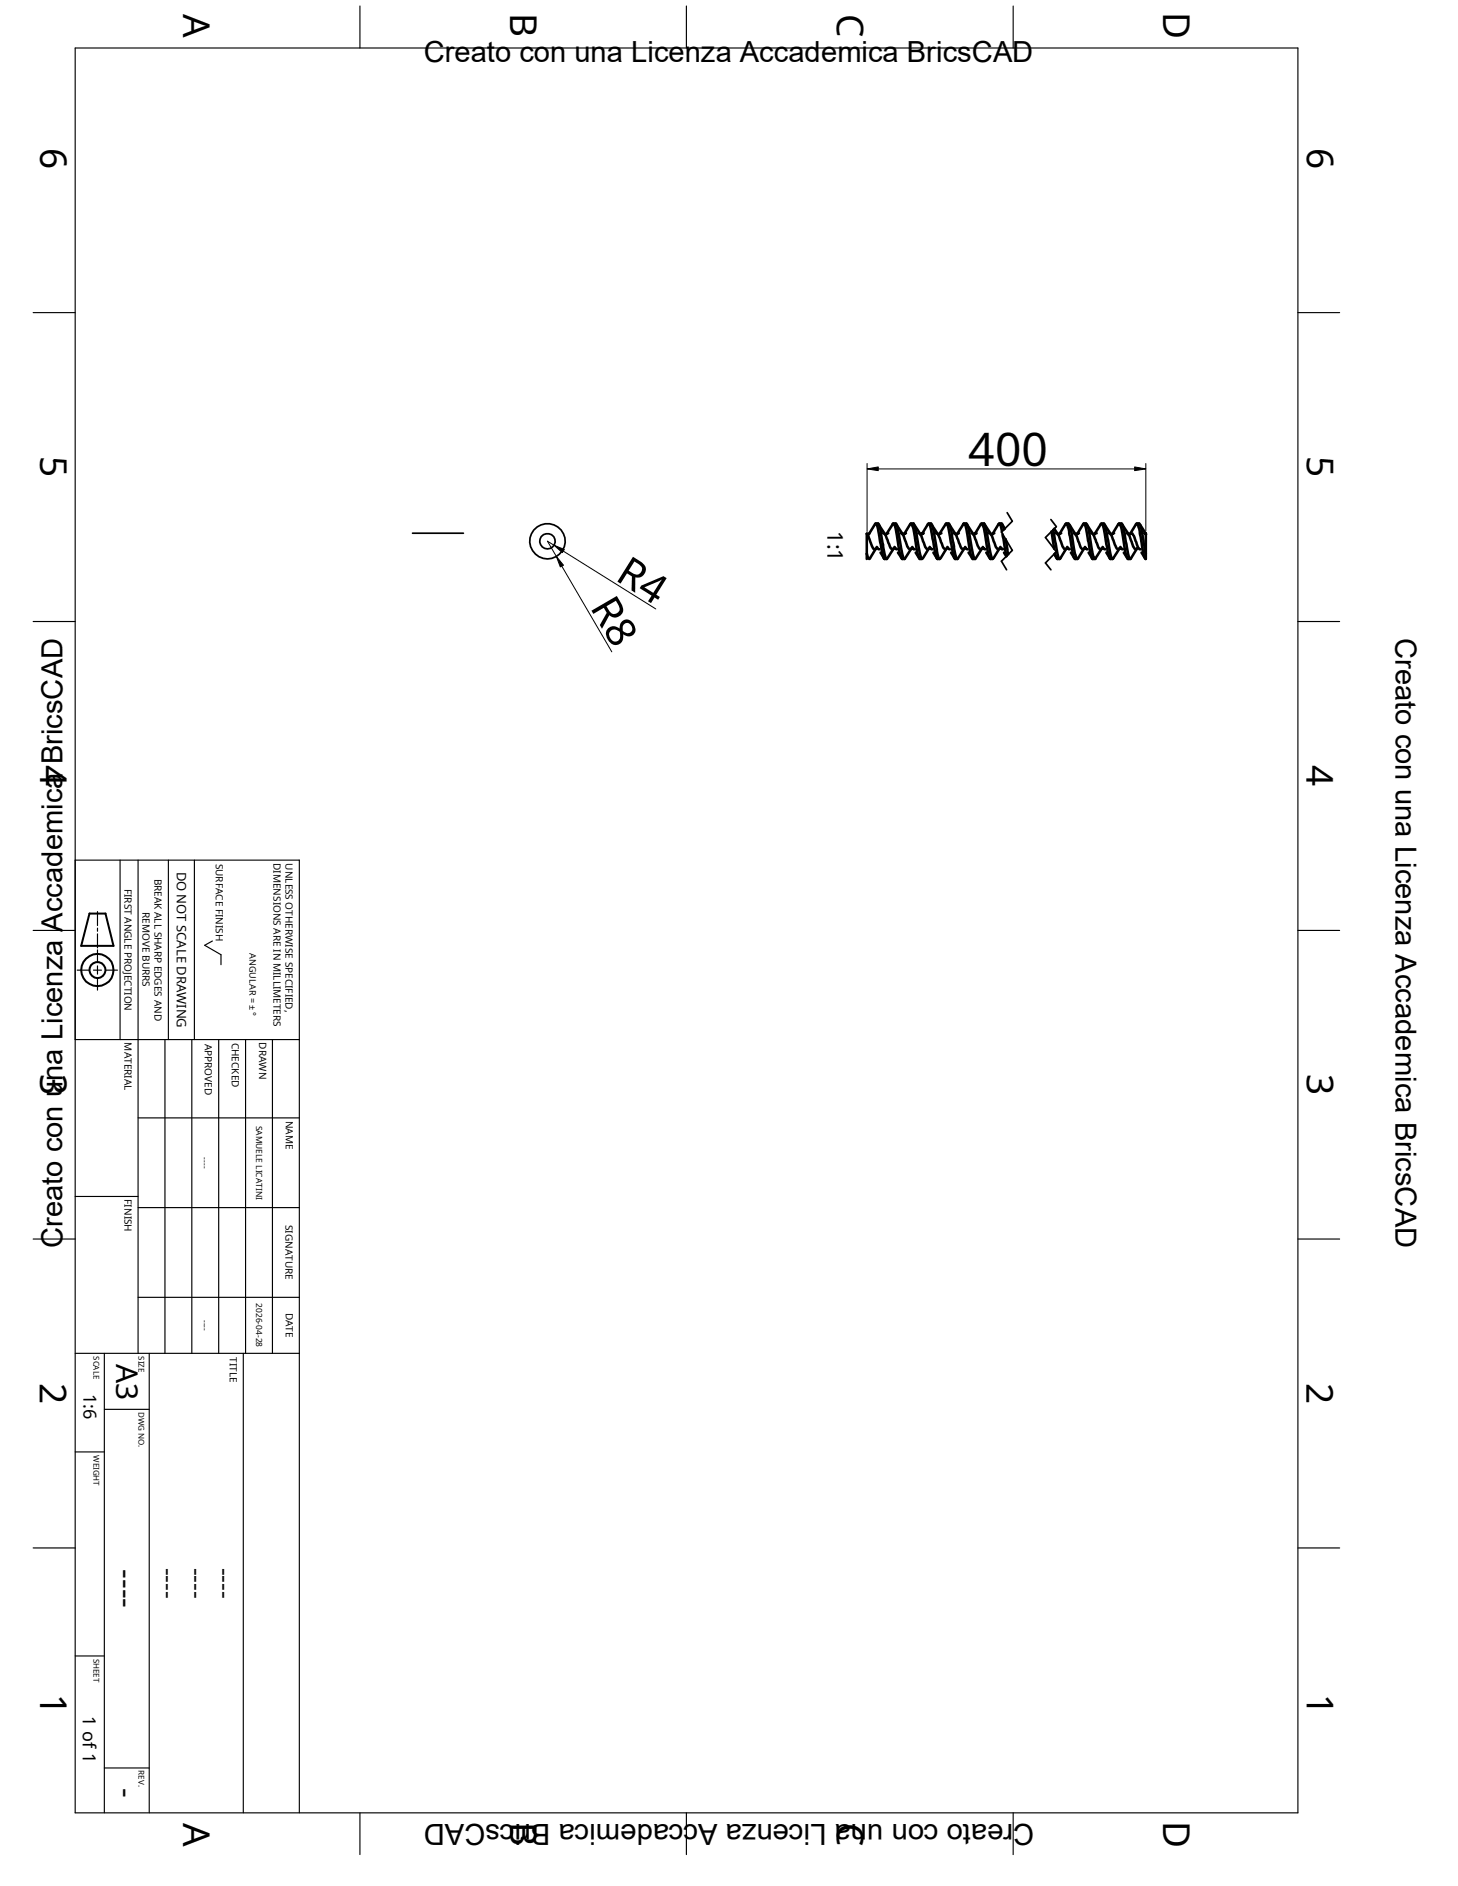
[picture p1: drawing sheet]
<svg xmlns="http://www.w3.org/2000/svg" width="216mm" height="279mm" viewBox="0 0 216 279" stroke-linecap="round" stroke-linejoin="round" font-family="sans-serif">
<g fill="none" stroke="#000" stroke-width=".38">
<path d="M128.4 79.1l.2 .2 .2 .8a2.03 2.03 0 0 0 .7 1.3l.2-.1M128.4 79.1v3.7M128.7 79v.1h-.3M129.6 77.7l.1-.1a10.2 10.2 0 0 1 .7 3l.4 1.8 .2 .4M129.6 77.6l-.9 1.5M129.7 77.6h.3a7.5 7.5 0 0 1 .7 2.8l.3 1.8 .3 .6h-.3M130.2 77.8l.9 1.4M130.8 79l.3 .2 .8 2a.27 .27 0 0 0 .2 .2 .27 .27 0 0 0 .2-.1M131.5 79l-.2 .1M132.2 77.7v-.1a.42 .42 0 0 1 .4 .5l.2 1.1a11.3 11.3 0 0 0 .8 3.6M132.2 77.6l-1 1.6M132.3 77.6h.4a7.5 7.5 0 0 1 .6 2.8l.3 1.8 .3 .6h-.3"/>
<path d="M132.8 77.8l.9 1.4M133.4 79h.1a5 5 0 0 1 .9 2l.1 .2a.24 .24 0 0 0 .2 .2 .24 .24 0 0 0 .2-.1M134.2 79h-.2l-.1 .1M134.8 77.6l-.9 1.6M134.9 77.6h.4a21.5 21.5 0 0 1 .9 4.4l.3 .8a.6 .6 0 0 1-.6-.7l-.2-1.2a9.9 9.9 0 0 0-.8-3.3l-.1 .1M135.4 77.8l.9 1.4M136 79l.2 .1 .4 .7a2.97 2.97 0 0 0 .7 1.6l.2-.1M136.8 79h-.2l-.1 .1M137.4 77.6l-.9 1.6M137.4 77.7l.1-.1a19.9 19.9 0 0 1 1 4.3l.2 .8 .1 .1M137.5 77.6a.52 .52 0 0 1 .6 .5l.4 1.8a8.2 8.2 0 0 0 .6 2.9h-.3M138 77.8l.9 1.4"/>
<path d="M138.6 79l.3 .1 .3 .7a2.57 2.57 0 0 0 .8 1.6l.2-.1M139.4 79h-.2l-.1 .1M140 77.7l.2-.1a10.2 10.2 0 0 1 .7 3l.3 1.8 .2 .4M140 77.6l-.9 1.6M140.1 77.6h.4l.3 .5 .6 3.9 .4 .8h-.4M140.6 77.8l.9 1.4M141.2 79l.3 .2 .8 2a.27 .27 0 0 0 .2 .2 .27 .27 0 0 0 .3-.1M142 79l-.3 .1M142.6 77.7l.1-.1a.42 .42 0 0 1 .3 .5l.3 1.1a11.3 11.3 0 0 0 .7 3.6h.1M142.7 77.6l-1 1.6M142.7 77.6h.4a7.5 7.5 0 0 1 .7 2.8l.3 1.8 .3 .6h-.3M143.3 77.8l.8 1.4"/>
<path d="M143.8 79h.1a3.7 3.7 0 0 1 .8 1.7l.2 .5a.24 .24 0 0 0 .2 .2 .24 .24 0 0 0 .3-.1M144.6 79h-.2v.1M145.2 77.6l-.9 1.6M145.4 77.6h.3a21.5 21.5 0 0 1 1 4.4l.3 .8a.6 .6 0 0 1-.7-.7l-.2-1.2a9.9 9.9 0 0 0-.7-3.3l-.2 .1M145.9 77.8l.9 1.4M146.4 79h.2l.3 .3 .7 1.9a.24 .24 0 0 0 .1 .2 .24 .24 0 0 0 .3-.1M147.2 79h-.1l-.1 .1M147.9 77.7l.1-.1 .1 .1 .3 1M147.9 77.6l-1 1.6M148 77.6a.52 .52 0 0 1 .6 .5l.1 .3M148.5 79.2l.6 3.2M148.5 77.8l.3 .5"/>
<path d="M148.9 79.9l.4 2.2M155.7 78.7l.4 2.6M156 78.5l.2 1.2a10.2 10.2 0 0 0 .7 3.1l.1-.1M156.1 78.3l.6 .9M156.3 79h.1a3.1 3.1 0 0 1 .9 1.7l.2 .5a.24 .24 0 0 0 .1 .2 .24 .24 0 0 0 .3-.1M157.1 79h-.1l-.1 .1M157.8 77.6l-1 1.6M157.8 77.7l.1-.1a12 12 0 0 1 .8 3.6l.1 .7a1.16 1.16 0 0 0 .4 .9h.3M157.9 77.6a.6 .6 0 0 1 .6 .7l.2 1.1a9.9 9.9 0 0 0 .8 3.4l.1-.1M158.4 77.8l.9 1.4M159 79l.2 .1 .4 .7a2.97 2.97 0 0 0 .7 1.6l.2-.1M159.8 79h-.2l-.1 .1"/>
<path d="M160.4 77.6l-.9 1.6M160.4 77.7l.1-.1a10.2 10.2 0 0 1 .7 3l.4 1.8 .2 .4M160.5 77.6h.3a6.9 6.9 0 0 1 .7 3l.4 1.8 .2 .4 .2-.1M161 77.8l.9 1.4M161.6 79l.3 .2 .8 2a.27 .27 0 0 0 .2 .2 .27 .27 0 0 0 .3-.1M162.4 79l-.3 .1M163 77.7l.1-.1a.6 .6 0 0 1 .3 .7l.3 1.5a9.3 9.3 0 0 0 .7 3M163 77.6l-.9 1.6M163.1 77.6h.3a13.2 13.2 0 0 1 .9 3.8l.3 1.2 .1 .2 .1-.1M163.6 77.8l.9 1.4M164.2 79h.1a3.7 3.7 0 0 1 .8 1.7l.2 .5a.24 .24 0 0 0 .2 .2 .24 .24 0 0 0 .2-.1M165 79l-.3 .1"/>
<path d="M165.6 77.6l-.9 1.6M165.6 77.7l.1-.1a7.5 7.5 0 0 1 .8 3l.4 2.1 .1 .1h.4M165.7 77.6h.4a9.3 9.3 0 0 1 .7 3l.3 1.8 .2 .4 .2-.1M166.2 77.8l.9 1.4M166.8 79h.1a5 5 0 0 1 .9 2l.1 .2a.24 .24 0 0 0 .2 .2 .24 .24 0 0 0 .3-.1M167.3 79.1a.25 .25 0 0 1 .3-.1 .25 .25 0 0 1 .2 .3l.2 .4a3.4 3.4 0 0 0 .8 1.7h.1M168.2 77.6l-.9 1.6M168.2 77.7l.1-.1h.1a12 12 0 0 1 .8 3.6l.1 .7a1.16 1.16 0 0 0 .4 .9v-3.7l-.3-.1M168.4 77.6h.3a3.7 3.7 0 0 1 .5 1.9l.5 2.5M168.9 77.8l.8 1.4M128.4 82l.2 .7 .1 .1 .1-.1M129.8 81.2l-1 1.5"/>
<path d="M129.8 81l.3 .4h.1M130.4 81.9l.6 .9M132.4 81.2l-1 1.5M132.5 81l.1 .3 .2 .1M133 81.9l.6 .9M135 81.2l-1 1.5M135.1 81l.2 .4h.2M135.6 81.9l.6 .9M137.6 81.2l-.9 1.5M137.7 81l.2 .4h.1M138.2 81.9l.6 .9M140.2 81.2l-.9 1.5"/>
<path d="M140.3 81l.2 .4h.2M140.8 81.9l.6 .9M142.8 81.2l-.9 1.5M142.9 81l.1 .3 .3 .1M143.4 81.9l.7 .9M145.4 81.2l-.9 1.5M145.5 81l.2 .3 .2 .1M146 81.9l.6 .9M148 81.2l-.9 1.5M148.1 81l.3 .4h.1M148.7 81.9l.3 .5M156.1 82.1l.4 .7"/>
<path d="M156.3 82l.2 .7 .1 .1h.3M157.9 81.2l-.9 1.5M158 81l.3 .4h.1M158.6 81.9l.6 .9M160.6 81.2l-1 1.5M160.7 81l.2 .4h.1M161.2 81.9l.6 .9M161.8 82.8h.3M163.2 81.2l-1 1.5M163.3 81l.2 .4h.2M163.8 81.9l.6 .9M164.4 82.8h.4"/>
<path d="M165.8 81.2l-1 1.5M165.9 81l.2 .3 .2 .1M166.4 81.9l.6 .9M168.4 81.2l-.9 1.5M169 81.9l.6 .9"/>
</g>
<g fill="none" stroke="#000" stroke-width=".17">
<path d="M11.1 7.1h181.1v261.5h-181.1zM53.3 .9v6.2M101.6 .9v6.2M150 .9v6.2M4.9 46.3h6.2M192.2 46.3h6.2M4.9 92.1h6.2M192.2 92.1h6.2M4.9 137.8h6.2M11.1 127.4h33.2v141.2M14.4 135v2.1M14.4 137.5v.5"/>
<path d="M14.4 138.3v2.1M17.8 127.4v26.6M20.4 127.4v73.1M24.9 127.4v26.6M28.8 127.4v26.6M31.5 139.4l-1.2 .6 2.4 1.4v1.5M192.2 137.8h6.2M11.1 154h33.2M11.4 143.7h1.9M13.8 143.7h1.2M14.4 140.7v1.8M14.4 143.1v1.2"/>
<path d="M14.4 144.9v1.8M15.6 143.7h1.8M24.4 154v46.5M28.4 154v46.5M32.4 154v46.5M36.4 154v46.5M40.3 154v46.5M11.1 177.2h9.3M20.4 165.6h23.9M20.4 178.9h23.9M4.9 183.6h6.2M20.4 192.2h23.9"/>
<path d="M192.2 183.6h6.2M11.1 200.5h33.2M11.1 215.1h4.4M15.5 208.8h6.6M15.5 200.5v68.1M22.1 200.5v68.1M36 200.5v68.1M4.9 229.3h6.2M192.2 229.3h6.2M11.1 245.3h4.4M15.5 261.9h6.6M53.3 268.6v6.1"/>
<path d="M101.6 268.6v6.1M150 268.6v6.1"/>
</g>
<g fill="none" stroke="#000" stroke-width=".3">
<path d="M13.3 135.3h2.3l1.2 4.8h-4.8z"/>
<circle cx="14.4" cy="143.7" r="1.2"/>
<circle cx="14.4" cy="143.7" r="2.4"/>
</g>
<g fill="none" stroke="#000" stroke-width=".25">
<path d="M61.1 79h7.5M149.1 75.9l.8 1.3-1.6 1.6 1.6 2.7-1.6 1.6 .8 1.3M155.6 77l.8 1-1.6 1.6 1.6 2.1-1.6 1.7 .8 1"/>
<circle cx="81.1" cy="80.2" r="1.15"/>
<circle cx="81.1" cy="80.2" r="2.62"/>
</g>
<path d="M128.4 68.7v10M130 69.5h38M169.7 68.7v10M82 80.8l-.9-.6 1.3 2.2M83.2 83.9l7.4 12.7M83.4 81.7l13.7 8.5" fill="none" stroke="#000" stroke-width=".15"/>
<g fill="#000" stroke="#000" stroke-width=".15">
<path d="M128.4 69.5l1.6-.3v.5z" fill-rule="evenodd"/>
<path d="M168 69.2l1.7 .3-1.7 .2z" fill-rule="evenodd"/>
<path d="M82.4 82.4l1 1.3-.4 .3z" fill-rule="evenodd"/>
<path d="M82 80.8l1.6 .6-.3 .5z" fill-rule="evenodd"/>
</g>
<text font-size="6.8" x="143.4" y="69">400</text>
<g font-size="6.1">
<text x="87.3" y="90" transform="rotate(60 87.3 90)">R8</text>
<text x="90.9" y="85.9" transform="rotate(32 90.9 85.9)">R4</text>
</g>
<g font-size="5.5">
<text x="27.1" y="2.1" transform="rotate(90 27.1 2.1)">A</text>
<text x="75.5" y="1.9" transform="rotate(90 75.5 1.9)">B</text>
<text x="123.9" y="2" transform="rotate(90 123.9 2)">C</text>
<text x="172.3" y="1.7" transform="rotate(90 172.3 1.7)">D</text>
<text x="5.9" y="21.9" transform="rotate(90 5.9 21.9)">6</text>
<text x="193.5" y="21.9" transform="rotate(90 193.5 21.9)">6</text>
<text x="5.9" y="67.6" transform="rotate(90 5.9 67.6)">5</text>
<text x="193.5" y="67.6" transform="rotate(90 193.5 67.6)">5</text>
<text x="5.9" y="113.4" transform="rotate(90 5.9 113.4)">4</text>
<text x="193.5" y="113.4" transform="rotate(90 193.5 113.4)">4</text>
<text x="5.9" y="159.2" transform="rotate(90 5.9 159.2)">3</text>
<text x="193.5" y="159.2" transform="rotate(90 193.5 159.2)">3</text>
<text x="5.9" y="204.9" transform="rotate(90 5.9 204.9)">2</text>
<text x="193.5" y="204.9" transform="rotate(90 193.5 204.9)">2</text>
<text x="5.9" y="251" transform="rotate(90 5.9 251)">1</text>
<text x="193.5" y="251" transform="rotate(90 193.5 251)">1</text>
<text x="75.5" y="269.9" transform="rotate(90 75.5 269.9)">B</text>
<text x="172.3" y="269.7" transform="rotate(90 172.3 269.7)">D</text>
<text x="27.1" y="270.1" transform="rotate(90 27.1 270.1)">A</text>
<text x="123.9" y="270" transform="rotate(90 123.9 270)">C</text>
</g>
<g font-size="4.4">
<text x="17.2" y="202.1" transform="rotate(90 17.2 202.1)">A3</text>
<text x="17.2" y="232.5" transform="rotate(90 17.2 232.5)">----</text>
<text x="17.2" y="264.8" transform="rotate(90 17.2 264.8)">-</text>
</g>
<g font-size="4.3">
<text x="62.7" y="9.2">Creato con una Licenza Accademica BricsCAD</text>
<text x="206.6" y="94.5" transform="rotate(90 206.6 94.5)">Creato con una Licenza Accademica BricsCAD</text>
<text x="9.3" y="184.9" transform="rotate(-90 9.3 184.9)">Creato con una Licenza Accademica BricsCAD</text>
<text x="153.2" y="270.2" transform="rotate(-180 153.2 270.2)">Creato con una Licenza Accademica BricsCAD</text>
</g>
<g font-size="3.6">
<text x="23.7" y="232.2" transform="rotate(90 23.7 232.2)">----</text>
<text x="27.9" y="232.2" transform="rotate(90 27.9 232.2)">----</text>
<text x="32.1" y="232.2" transform="rotate(90 32.1 232.2)">----</text>
</g>
<text font-size="3.2" x="122.5" y="78.7" transform="rotate(90 122.5 78.7)">1:1</text>
<g font-size="2.7">
<text x="12.4" y="206.5" transform="rotate(90 12.4 206.5)">1:6</text>
<text x="12.3" y="254.3" transform="rotate(90 12.3 254.3)">1 of 1</text>
</g>
<text font-size="1.9" x="26.2" y="129.1" transform="rotate(90 26.2 129.1)">DO NOT SCALE DRAWING</text>
<g font-size="1.5">
<text x="18.4" y="131.7" transform="rotate(90 18.4 131.7)">FIRST ANGLE PROJECTION</text>
<text x="22.9" y="130.2" transform="rotate(90 22.9 130.2)">BREAK ALL SHARP EDGES AND</text>
<text x="32" y="127.9" transform="rotate(90 32 127.9)">SURFACE FINISH</text>
<text x="40.5" y="127.9" transform="rotate(90 40.5 127.9)">DIMENSIONS ARE IN MILLIMETERS</text>
<text x="42.3" y="127.9" transform="rotate(90 42.3 127.9)">UNLESS OTHERWISE SPECIFIED,</text>
<text x="21.1" y="135.2" transform="rotate(90 21.1 135.2)">REMOVE BURRS</text>
<text x="18.4" y="154.4" transform="rotate(90 18.4 154.4)">MATERIAL</text>
<text x="30.4" y="154.6" transform="rotate(90 30.4 154.6)">APPROVED</text>
<text x="34.3" y="154.5" transform="rotate(90 34.3 154.5)">CHECKED</text>
<text x="38.4" y="154.4" transform="rotate(90 38.4 154.4)">DRAWN</text>
<text x="42.3" y="166.1" transform="rotate(90 42.3 166.1)">NAME</text>
<text x="18.4" y="177.7" transform="rotate(90 18.4 177.7)">FINISH</text>
<text x="42.3" y="181.5" transform="rotate(90 42.3 181.5)">SIGNATURE</text>
<text x="42.3" y="194.5" transform="rotate(90 42.3 194.5)">DATE</text>
<text x="34" y="201" transform="rotate(90 34 201)">TITLE</text>
</g>
<text font-size="1.3" x="37" y="141.2" transform="rotate(90 37 141.2)">ANGULAR = ± °</text>
<g font-size="1.2">
<text x="37.9" y="166.8" transform="rotate(90 37.9 166.8)">SAMUELE LICATINI</text>
<text x="29.9" y="171.5" transform="rotate(90 29.9 171.5)">----</text>
<text x="29.9" y="195.5" transform="rotate(90 29.9 195.5)">----</text>
<text x="37.9" y="193.1" transform="rotate(90 37.9 193.1)">2026-04-28</text>
<text x="13.8" y="200.9" transform="rotate(90 13.8 200.9)">SCALE</text>
<text x="20.5" y="200.9" transform="rotate(90 20.5 200.9)">SIZE</text>
<text x="20.5" y="209.1" transform="rotate(90 20.5 209.1)">DWG NO.</text>
<text x="13.8" y="215.6" transform="rotate(90 13.8 215.6)">WEIGHT</text>
<text x="13.8" y="245.7" transform="rotate(90 13.8 245.7)">SHEET</text>
<text x="20.5" y="262.3" transform="rotate(90 20.5 262.3)">REV.</text>
</g>
</svg>
